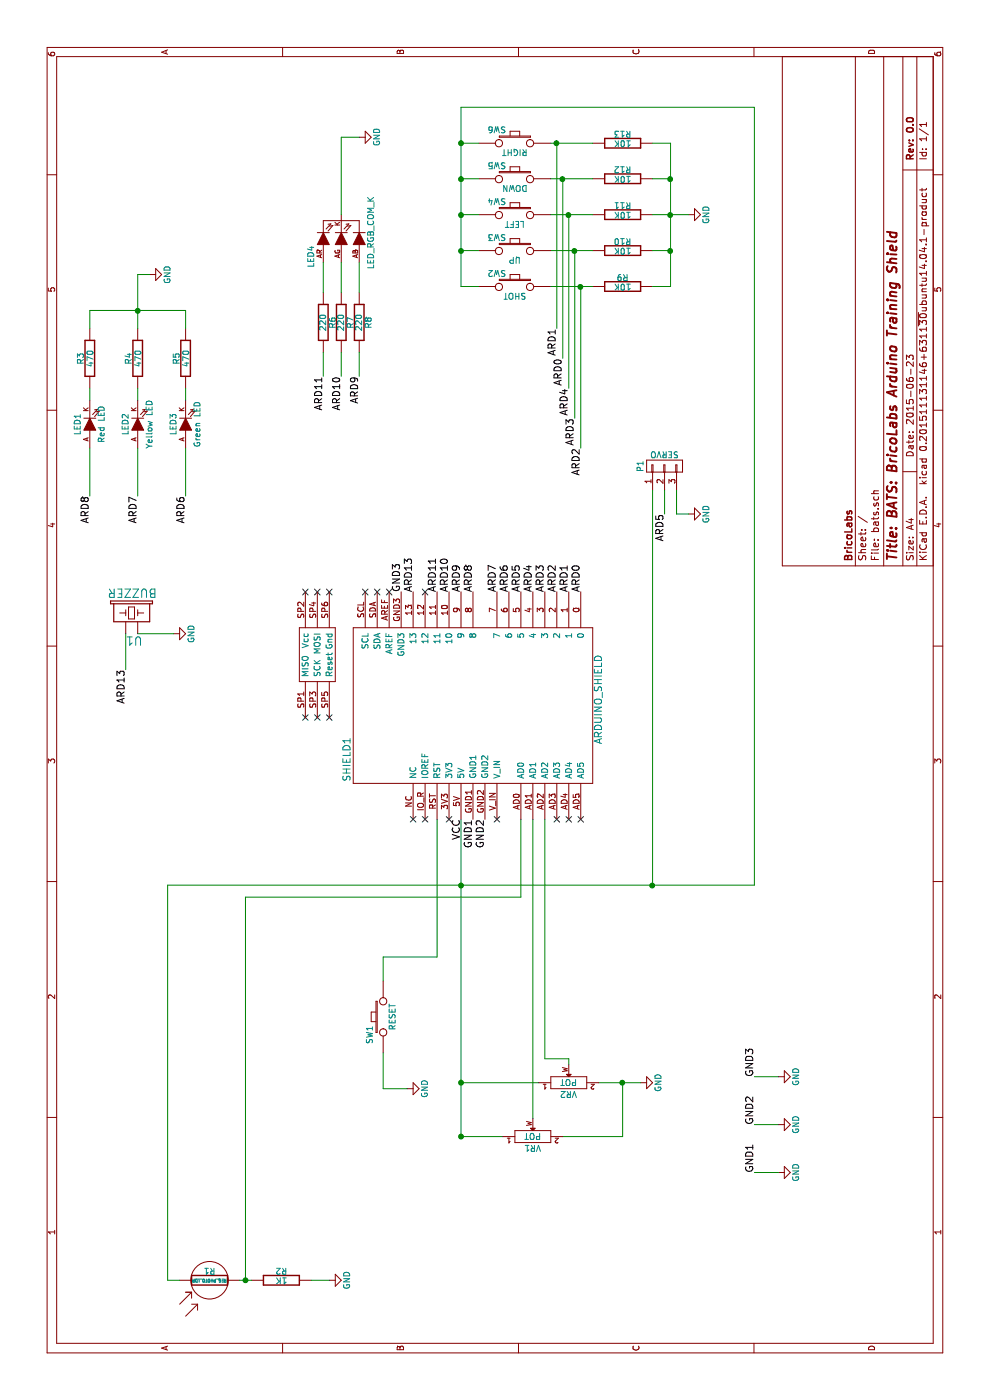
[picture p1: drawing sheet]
EESchema Schematic File Version 2
LIBS:bats-rescue
LIBS:freetronics_schematic
LIBS:power
LIBS:device
LIBS:transistors
LIBS:conn
LIBS:linear
LIBS:regul
LIBS:74xx
LIBS:cmos4000
LIBS:adc-dac
LIBS:memory
LIBS:xilinx
LIBS:microcontrollers
LIBS:dsp
LIBS:microchip
LIBS:analog_switches
LIBS:motorola
LIBS:texas
LIBS:intel
LIBS:audio
LIBS:interface
LIBS:digital-audio
LIBS:philips
LIBS:display
LIBS:cypress
LIBS:siliconi
LIBS:opto
LIBS:atmel
LIBS:contrib
LIBS:valves
LIBS:bats-cache
EELAYER 25 0
EELAYER END
$Descr A4 11693 8268
encoding utf-8
Sheet 1 1
Title "BATS: BricoLabs Arduino Training Shield"
Date "2015-06-23"
Rev "0.0"
Comp "BricoLabs"
Comment1 ""
Comment2 ""
Comment3 ""
Comment4 ""
$EndDescr
$Comp
L LED LED3
U 1 1
P 8150 1550
F 0 "LED3" H 8150 1650 50  0000 C CNN
F 1 "Green LED" H 8150 1450 50  0000 C CNN
F 2 "FT:LED-3MM" H 8150 1550 60  0001 C CNN
F 3 "" H 8150 1550 60  0000 C CNN
	1    8150 1550
	1    0    0    -1  
$EndComp
$Comp
L R R5
U 1 1
P 8700 1550
F 0 "R5" V 8780 1550 50  0000 C CNN
F 1 "470" V 8700 1550 50  0000 C CNN
F 2 "Resistors_ThroughHole:Resistor_Horizontal_RM10mm" H 8700 1550 60  0001 C CNN
F 3 "" H 8700 1550 60  0000 C CNN
	1    8700 1550
	0    -1   -1   0   
$EndComp
$Comp
L LED LED2
U 1 1
P 8150 1150
F 0 "LED2" H 8150 1250 50  0000 C CNN
F 1 "Yellow LED" H 8150 1050 50  0000 C CNN
F 2 "FT:LED-3MM" H 8150 1150 60  0001 C CNN
F 3 "" H 8150 1150 60  0000 C CNN
	1    8150 1150
	1    0    0    -1  
$EndComp
$Comp
L R R4
U 1 1
P 8700 1150
F 0 "R4" V 8780 1150 50  0000 C CNN
F 1 "470" V 8700 1150 50  0000 C CNN
F 2 "Resistors_ThroughHole:Resistor_Horizontal_RM10mm" H 8700 1150 60  0001 C CNN
F 3 "" H 8700 1150 60  0000 C CNN
	1    8700 1150
	0    -1   -1   0   
$EndComp
$Comp
L LED LED1
U 1 1
P 8150 750
F 0 "LED1" H 8150 850 50  0000 C CNN
F 1 "Red LED" H 8150 650 50  0000 C CNN
F 2 "FT:LED-3MM" H 8150 750 60  0001 C CNN
F 3 "" H 8150 750 60  0000 C CNN
	1    8150 750 
	1    0    0    -1  
$EndComp
$Comp
L R R3
U 1 1
P 8700 750
F 0 "R3" V 8780 750 50  0000 C CNN
F 1 "470" V 8700 750 50  0000 C CNN
F 2 "Resistors_ThroughHole:Resistor_Horizontal_RM10mm" H 8700 750 60  0001 C CNN
F 3 "" H 8700 750 60  0000 C CNN
	1    8700 750 
	0    -1   -1   0   
$EndComp
$Comp
L RES_PHOTO_LDR R1
U 1 1
P 1000 1750
F 0 "R1" V 1080 1750 50  0000 C CNN
F 1 "RES_PHOTO_LDR" V 1000 1750 24  0000 C CNN
F 2 "Resistors_ThroughHole:Resistor_Horizontal_RM10mm" H 1000 1750 60  0001 C CNN
F 3 "" H 1000 1750 60  0000 C CNN
	1    1000 1750
	1    0    0    -1  
$EndComp
$Comp
L R R2
U 1 1
P 1000 2350
F 0 "R2" V 1080 2350 50  0000 C CNN
F 1 "1K" V 1000 2350 50  0000 C CNN
F 2 "Resistors_ThroughHole:Resistor_Horizontal_RM10mm" H 1000 2350 60  0001 C CNN
F 3 "" H 1000 2350 60  0000 C CNN
	1    1000 2350
	1    0    0    -1  
$EndComp
$Comp
L BUZZER U1
U 1 1
P 6550 1100
F 0 "U1" H 6500 850 70  0000 L BNN
F 1 "BUZZER" H 6350 1250 70  0000 L BNN
F 2 "Buzzers_Beepers:MagneticBuzzer_Kingstate_KCG0601" H 6500 1050 60  0001 C CNN
F 3 "" H 6500 1050 60  0000 C CNN
	1    6550 1100
	0    1    1    0   
$EndComp
$Comp
L GND #PWR01
U 1 1
P 1000 2750
F 0 "#PWR01" H 1000 2500 50  0001 C CNN
F 1 "GND" H 1000 2600 50  0000 C CNN
F 2 "" H 1000 2750 60  0000 C CNN
F 3 "" H 1000 2750 60  0000 C CNN
	1    1000 2750
	1    0    0    -1  
$EndComp
$Comp
L GND #PWR02
U 1 1
P 6400 1450
F 0 "#PWR02" H 6400 1200 50  0001 C CNN
F 1 "GND" H 6400 1300 50  0000 C CNN
F 2 "" H 6400 1450 60  0000 C CNN
F 3 "" H 6400 1450 60  0000 C CNN
	1    6400 1450
	1    0    0    -1  
$EndComp
$Comp
L R R10
U 1 1
P 9600 5200
F 0 "R10" V 9680 5200 50  0000 C CNN
F 1 "10K" V 9600 5200 50  0000 C CNN
F 2 "Resistors_ThroughHole:Resistor_Horizontal_RM10mm" H 9600 5200 60  0001 C CNN
F 3 "" H 9600 5200 60  0000 C CNN
	1    9600 5200
	1    0    0    -1  
$EndComp
$Comp
L SW_PUSHBUTTON SW4
U 1 1
P 9900 4300
F 0 "SW4" H 9750 4410 50  0000 C CNN
F 1 "LEFT" H 9900 4220 50  0000 C CNN
F 2 "FT:SW_PUSHBUTTON_PTH" H 9900 4300 60  0001 C CNN
F 3 "" H 9900 4300 60  0000 C CNN
	1    9900 4300
	0    1    1    0   
$EndComp
$Comp
L R R11
U 1 1
P 9900 5200
F 0 "R11" V 9980 5200 50  0000 C CNN
F 1 "10K" V 9900 5200 50  0000 C CNN
F 2 "Resistors_ThroughHole:Resistor_Horizontal_RM10mm" H 9900 5200 60  0001 C CNN
F 3 "" H 9900 5200 60  0000 C CNN
	1    9900 5200
	1    0    0    -1  
$EndComp
$Comp
L SW_PUSHBUTTON SW5
U 1 1
P 10200 4300
F 0 "SW5" H 10050 4410 50  0000 C CNN
F 1 "DOWN" H 10200 4220 50  0000 C CNN
F 2 "FT:SW_PUSHBUTTON_PTH" H 10200 4300 60  0001 C CNN
F 3 "" H 10200 4300 60  0000 C CNN
	1    10200 4300
	0    1    1    0   
$EndComp
$Comp
L R R12
U 1 1
P 10200 5200
F 0 "R12" V 10280 5200 50  0000 C CNN
F 1 "10K" V 10200 5200 50  0000 C CNN
F 2 "Resistors_ThroughHole:Resistor_Horizontal_RM10mm" H 10200 5200 60  0001 C CNN
F 3 "" H 10200 5200 60  0000 C CNN
	1    10200 5200
	1    0    0    -1  
$EndComp
$Comp
L SW_PUSHBUTTON SW6
U 1 1
P 10500 4300
F 0 "SW6" H 10350 4410 50  0000 C CNN
F 1 "RIGHT" H 10500 4220 50  0000 C CNN
F 2 "FT:SW_PUSHBUTTON_PTH" H 10500 4300 60  0001 C CNN
F 3 "" H 10500 4300 60  0000 C CNN
	1    10500 4300
	0    1    1    0   
$EndComp
$Comp
L R R13
U 1 1
P 10500 5200
F 0 "R13" V 10580 5200 50  0000 C CNN
F 1 "10K" V 10500 5200 50  0000 C CNN
F 2 "Resistors_ThroughHole:Resistor_Horizontal_RM10mm" H 10500 5200 60  0001 C CNN
F 3 "" H 10500 5200 60  0000 C CNN
	1    10500 5200
	1    0    0    -1  
$EndComp
$Comp
L GND #PWR03
U 1 1
P 9900 5750
F 0 "#PWR03" H 9900 5500 50  0001 C CNN
F 1 "GND" H 9900 5600 50  0000 C CNN
F 2 "" H 9900 5750 60  0000 C CNN
F 3 "" H 9900 5750 60  0000 C CNN
	1    9900 5750
	1    0    0    -1  
$EndComp
$Comp
L LED_RGB_COM_K LED4
U 1 1
P 9700 2700
F 0 "LED4" H 9550 2800 50  0000 C CNN
F 1 "LED_RGB_COM_K" H 9750 2300 50  0000 C CNN
F 2 "FT:LED-RGB-8MM-COM-K-MINIMAL" H 9700 2700 60  0001 C CNN
F 3 "" H 9700 2700 60  0000 C CNN
	1    9700 2700
	1    0    0    -1  
$EndComp
$Comp
L R R6
U 1 1
P 9000 2700
F 0 "R6" V 9080 2700 50  0000 C CNN
F 1 "220" V 9000 2700 50  0000 C CNN
F 2 "Resistors_ThroughHole:Resistor_Horizontal_RM10mm" H 9000 2700 60  0001 C CNN
F 3 "" H 9000 2700 60  0000 C CNN
	1    9000 2700
	0    1    1    0   
$EndComp
$Comp
L R R7
U 1 1
P 9000 2850
F 0 "R7" V 9080 2850 50  0000 C CNN
F 1 "220" V 9000 2850 50  0000 C CNN
F 2 "Resistors_ThroughHole:Resistor_Horizontal_RM10mm" H 9000 2850 60  0001 C CNN
F 3 "" H 9000 2850 60  0000 C CNN
	1    9000 2850
	0    1    1    0   
$EndComp
$Comp
L R R8
U 1 1
P 9000 3000
F 0 "R8" V 9080 3000 50  0000 C CNN
F 1 "220" V 9000 3000 50  0000 C CNN
F 2 "Resistors_ThroughHole:Resistor_Horizontal_RM10mm" H 9000 3000 60  0001 C CNN
F 3 "" H 9000 3000 60  0000 C CNN
	1    9000 3000
	0    1    1    0   
$EndComp
$Comp
L GND #PWR04
U 1 1
P 10550 3000
F 0 "#PWR04" H 10550 2750 50  0001 C CNN
F 1 "GND" H 10550 2850 50  0000 C CNN
F 2 "" H 10550 3000 60  0000 C CNN
F 3 "" H 10550 3000 60  0000 C CNN
	1    10550 3000
	1    0    0    -1  
$EndComp
$Comp
L CONN_01X03 P1
U 1 1
P 7800 5550
F 0 "P1" H 7800 5750 50  0000 C CNN
F 1 "SERVO" V 7900 5550 50  0000 C CNN
F 2 "FT:1X03" H 7800 5550 60  0001 C CNN
F 3 "" H 7800 5550 60  0000 C CNN
	1    7800 5550
	1    0    0    -1  
$EndComp
$Comp
L GND #PWR05
U 1 1
P 7400 5750
F 0 "#PWR05" H 7400 5500 50  0001 C CNN
F 1 "GND" H 7400 5600 50  0000 C CNN
F 2 "" H 7400 5750 60  0000 C CNN
F 3 "" H 7400 5750 60  0000 C CNN
	1    7400 5750
	1    0    0    -1  
$EndComp
$Comp
L GND #PWR06
U 1 1
P 2650 5350
F 0 "#PWR06" H 2650 5100 50  0001 C CNN
F 1 "GND" H 2650 5200 50  0000 C CNN
F 2 "" H 2650 5350 60  0000 C CNN
F 3 "" H 2650 5350 60  0000 C CNN
	1    2650 5350
	1    0    0    -1  
$EndComp
$Comp
L SW_PUSHBUTTON SW1
U 1 1
P 3200 3200
F 0 "SW1" H 3050 3310 50  0000 C CNN
F 1 "RESET" H 3200 3120 50  0000 C CNN
F 2 "FT:SW_PUSHBUTTON_PTH" H 3200 3200 60  0001 C CNN
F 3 "" H 3200 3200 60  0000 C CNN
	1    3200 3200
	1    0    0    -1  
$EndComp
$Comp
L GND #PWR07
U 1 1
P 2600 3400
F 0 "#PWR07" H 2600 3150 50  0001 C CNN
F 1 "GND" H 2600 3250 50  0000 C CNN
F 2 "" H 2600 3400 60  0000 C CNN
F 3 "" H 2600 3400 60  0000 C CNN
	1    2600 3400
	1    0    0    -1  
$EndComp
NoConn ~ 4850 4750
NoConn ~ 4850 4850
NoConn ~ 4850 3450
NoConn ~ 4850 3550
NoConn ~ 5700 2750
NoConn ~ 5700 2650
NoConn ~ 5700 2550
NoConn ~ 6750 2550
NoConn ~ 6750 2650
NoConn ~ 6750 2750
NoConn ~ 6750 3050
NoConn ~ 6750 3150
NoConn ~ 6750 3250
NoConn ~ 4850 3750
$Comp
L GND #PWR08
U 1 1
P 9400 1250
F 0 "#PWR08" H 9400 1000 50  0001 C CNN
F 1 "GND" H 9400 1100 50  0000 C CNN
F 2 "" H 9400 1250 60  0000 C CNN
F 3 "" H 9400 1250 60  0000 C CNN
	1    9400 1250
	1    0    0    -1  
$EndComp
NoConn ~ 4850 4150
Text Label 4850 3950 2    60   ~ 0
GND1
$Comp
L GND #PWR09
U 1 1
P 1900 6500
F 0 "#PWR09" H 1900 6250 50  0001 C CNN
F 1 "GND" H 1900 6350 50  0000 C CNN
F 2 "" H 1900 6500 60  0000 C CNN
F 3 "" H 1900 6500 60  0000 C CNN
	1    1900 6500
	1    0    0    -1  
$EndComp
Text Label 1900 6300 0    60   ~ 0
GND1
Text Label 4850 4050 2    60   ~ 0
GND2
$Comp
L GND #PWR010
U 1 1
P 2300 6500
F 0 "#PWR010" H 2300 6250 50  0001 C CNN
F 1 "GND" H 2300 6350 50  0000 C CNN
F 2 "" H 2300 6500 60  0000 C CNN
F 3 "" H 2300 6500 60  0000 C CNN
	1    2300 6500
	1    0    0    -1  
$EndComp
Text Label 2300 6300 0    60   ~ 0
GND2
$Comp
L GND #PWR011
U 1 1
P 2700 6500
F 0 "#PWR011" H 2700 6250 50  0001 C CNN
F 1 "GND" H 2700 6350 50  0000 C CNN
F 2 "" H 2700 6500 60  0000 C CNN
F 3 "" H 2700 6500 60  0000 C CNN
	1    2700 6500
	1    0    0    -1  
$EndComp
Text Label 2700 6300 0    60   ~ 0
GND3
Text Label 6750 3350 0    60   ~ 0
GND3
Wire Wire Line
	8450 1550 8350 1550
Wire Wire Line
	8450 1150 8350 1150
Wire Wire Line
	8450 750  8350 750 
Wire Wire Line
	1000 2000 1000 2100
Wire Wire Line
	9100 1550 8950 1550
Wire Wire Line
	9100 750  9100 1550
Wire Wire Line
	9100 750  8950 750 
Wire Wire Line
	8950 1150 9400 1150
Connection ~ 9100 1150
Wire Wire Line
	1000 2600 1000 2750
Wire Wire Line
	4850 4350 4200 4350
Wire Wire Line
	4200 4350 4200 2050
Wire Wire Line
	4200 2050 1000 2050
Connection ~ 1000 2050
Wire Wire Line
	4300 1400 4300 6300
Wire Wire Line
	4300 1400 1000 1400
Wire Wire Line
	1000 1400 1000 1500
Wire Wire Line
	6400 1150 6400 1450
Wire Wire Line
	9600 4600 9600 4950
Wire Wire Line
	9900 4600 9900 4950
Wire Wire Line
	10200 4600 10200 4950
Wire Wire Line
	10500 4600 10500 4950
Wire Wire Line
	9900 3850 9900 4000
Wire Wire Line
	10200 3850 10200 4000
Connection ~ 9900 3850
Wire Wire Line
	10500 3850 10500 4000
Connection ~ 10200 3850
Connection ~ 10500 3850
Wire Wire Line
	9300 3850 10800 3850
Wire Wire Line
	9600 3850 9600 4000
Wire Wire Line
	9600 5450 9600 5600
Wire Wire Line
	9300 5600 10500 5600
Wire Wire Line
	10500 5600 10500 5450
Wire Wire Line
	9900 5450 9900 5750
Connection ~ 9900 5600
Wire Wire Line
	10200 5450 10200 5600
Connection ~ 10200 5600
Wire Wire Line
	9250 2700 9500 2700
Wire Wire Line
	9250 2850 9500 2850
Wire Wire Line
	9250 3000 9500 3000
Wire Wire Line
	9900 2850 10550 2850
Wire Wire Line
	10550 2850 10550 3000
Wire Wire Line
	9400 1150 9400 1250
Wire Wire Line
	7400 5550 7600 5550
Wire Wire Line
	7600 5650 7400 5650
Wire Wire Line
	7400 5650 7400 5750
Connection ~ 4300 3850
Wire Wire Line
	4300 5450 7600 5450
Wire Wire Line
	10800 3850 10800 6300
Wire Wire Line
	10800 6300 4300 6300
Connection ~ 4300 5450
Connection ~ 2200 3850
Connection ~ 2650 3850
Wire Wire Line
	2200 4700 2200 5200
Wire Wire Line
	2200 5200 2650 5200
Wire Wire Line
	2650 5000 2650 5350
Connection ~ 2650 5200
Wire Wire Line
	4850 3650 3700 3650
Wire Wire Line
	3700 3650 3700 3200
Wire Wire Line
	3700 3200 3500 3200
Wire Wire Line
	2900 3200 2600 3200
Wire Wire Line
	2600 3200 2600 3400
Wire Wire Line
	1900 6300 1900 6500
Wire Wire Line
	2300 6500 2300 6300
Wire Wire Line
	2200 3850 2200 4200
Wire Wire Line
	2650 3850 2650 4500
Wire Wire Line
	4850 4450 2350 4450
Wire Wire Line
	4850 4550 2850 4550
Wire Wire Line
	2850 4550 2850 4750
Wire Wire Line
	2850 4750 2800 4750
Wire Wire Line
	2700 6500 2700 6300
Wire Wire Line
	2200 3850 4850 3850
$Comp
L POT VR1
U 1 1
P 2200 4450
F 0 "VR1" H 2200 4350 50  0000 C CNN
F 1 "POT" H 2200 4450 50  0000 C CNN
F 2 "FT:POT_RV09_VERT" H 2200 4450 60  0001 C CNN
F 3 "" H 2200 4450 60  0000 C CNN
	1    2200 4450
	0    1    1    0   
$EndComp
$Comp
L POT VR2
U 1 1
P 2650 4750
F 0 "VR2" H 2650 4650 50  0000 C CNN
F 1 "POT" H 2650 4750 50  0000 C CNN
F 2 "FT:POT_RV09_VERT" H 2650 4750 60  0001 C CNN
F 3 "" H 2650 4750 60  0000 C CNN
	1    2650 4750
	0    1    1    0   
$EndComp
NoConn ~ 4850 4650
$Comp
L ARDUINO_SHIELD SHIELD1
U 1 1
P 5800 4050
F 0 "SHIELD1" H 5350 5200 60  0000 C CNN
F 1 "ARDUINO_SHIELD" H 5850 3100 60  0000 C CNN
F 2 "FT:ARDUINO_SHIELD" H 5800 3850 50  0001 C CNN
F 3 "" H 5800 4050 60  0000 C CNN
	1    5800 4050
	1    0    0    -1  
$EndComp
Wire Wire Line
	6400 1050 6100 1050
Text Label 6100 1050 2    60   ~ 0
ARD13
Text Label 6750 3450 0    60   ~ 0
ARD13
Wire Wire Line
	7950 750  7550 750 
Wire Wire Line
	7950 1150 7550 1150
Wire Wire Line
	7950 1550 7550 1550
Text Label 6750 3650 0    60   ~ 0
ARD11
Text Label 6750 3750 0    60   ~ 0
ARD10
Text Label 6750 3850 0    60   ~ 0
ARD9
Wire Wire Line
	8750 2700 8550 2700
Wire Wire Line
	8750 2850 8550 2850
Wire Wire Line
	8750 3000 8550 3000
Text Label 8550 3000 2    60   ~ 0
ARD9
Text Label 8550 2850 2    60   ~ 0
ARD10
Text Label 8550 2700 2    60   ~ 0
ARD11
Text Label 7550 1150 2    60   ~ 0
ARD7
Text Label 7550 750  2    60   ~ 0
ARD8
Text Label 7550 1550 2    60   ~ 0
ARD6
Text Label 6750 4250 0    60   ~ 0
ARD6
Text Label 6750 4150 0    60   ~ 0
ARD7
Text Label 6750 3950 0    60   ~ 0
ARD8
NoConn ~ 6750 3550
Text Label 6750 4350 0    60   ~ 0
ARD5
Text Label 7400 5550 2    60   ~ 0
ARD5
$Comp
L SW_PUSHBUTTON SW2
U 1 1
P 9300 4300
F 0 "SW2" H 9150 4410 50  0000 C CNN
F 1 "SHOT" H 9300 4220 50  0000 C CNN
F 2 "FT:SW_PUSHBUTTON_PTH" H 9300 4300 60  0001 C CNN
F 3 "" H 9300 4300 60  0000 C CNN
	1    9300 4300
	0    1    1    0   
$EndComp
$Comp
L R R9
U 1 1
P 9300 5200
F 0 "R9" V 9380 5200 50  0000 C CNN
F 1 "10K" V 9300 5200 50  0000 C CNN
F 2 "Resistors_ThroughHole:Resistor_Horizontal_RM10mm" H 9300 5200 60  0001 C CNN
F 3 "" H 9300 5200 60  0000 C CNN
	1    9300 5200
	1    0    0    -1  
$EndComp
Wire Wire Line
	9300 4600 9300 4950
Wire Wire Line
	9300 4000 9300 3850
Connection ~ 9600 3850
Wire Wire Line
	9300 5450 9300 5600
Connection ~ 9600 5600
Text Label 6750 4850 0    60   ~ 0
ARD0
Text Label 6750 4750 0    60   ~ 0
ARD1
Text Label 6750 4650 0    60   ~ 0
ARD2
Text Label 6750 4550 0    60   ~ 0
ARD3
Text Label 6750 4450 0    60   ~ 0
ARD4
Connection ~ 10500 4650
Wire Wire Line
	10500 4650 8950 4650
Text Label 8950 4650 2    60   ~ 0
ARD1
Connection ~ 10200 4700
Wire Wire Line
	10200 4700 8700 4700
Text Label 8700 4700 2    60   ~ 0
ARD0
Connection ~ 9900 4750
Wire Wire Line
	9900 4750 8450 4750
Text Label 8450 4750 2    60   ~ 0
ARD4
Connection ~ 9600 4800
Wire Wire Line
	9600 4800 8200 4800
Text Label 8200 4800 2    60   ~ 0
ARD3
Connection ~ 9300 4850
Wire Wire Line
	9300 4850 7950 4850
Text Label 7950 4850 2    60   ~ 0
ARD2
$Comp
L SW_PUSHBUTTON SW3
U 1 1
P 9600 4300
F 0 "SW3" H 9450 4410 50  0000 C CNN
F 1 "UP" H 9600 4220 50  0000 C CNN
F 2 "FT:SW_PUSHBUTTON_PTH" H 9600 4300 60  0001 C CNN
F 3 "" H 9600 4300 60  0000 C CNN
	1    9600 4300
	0    1    1    0   
$EndComp
Text Label 4850 3850 2    60   ~ 0
VCC
$EndSCHEMATC
